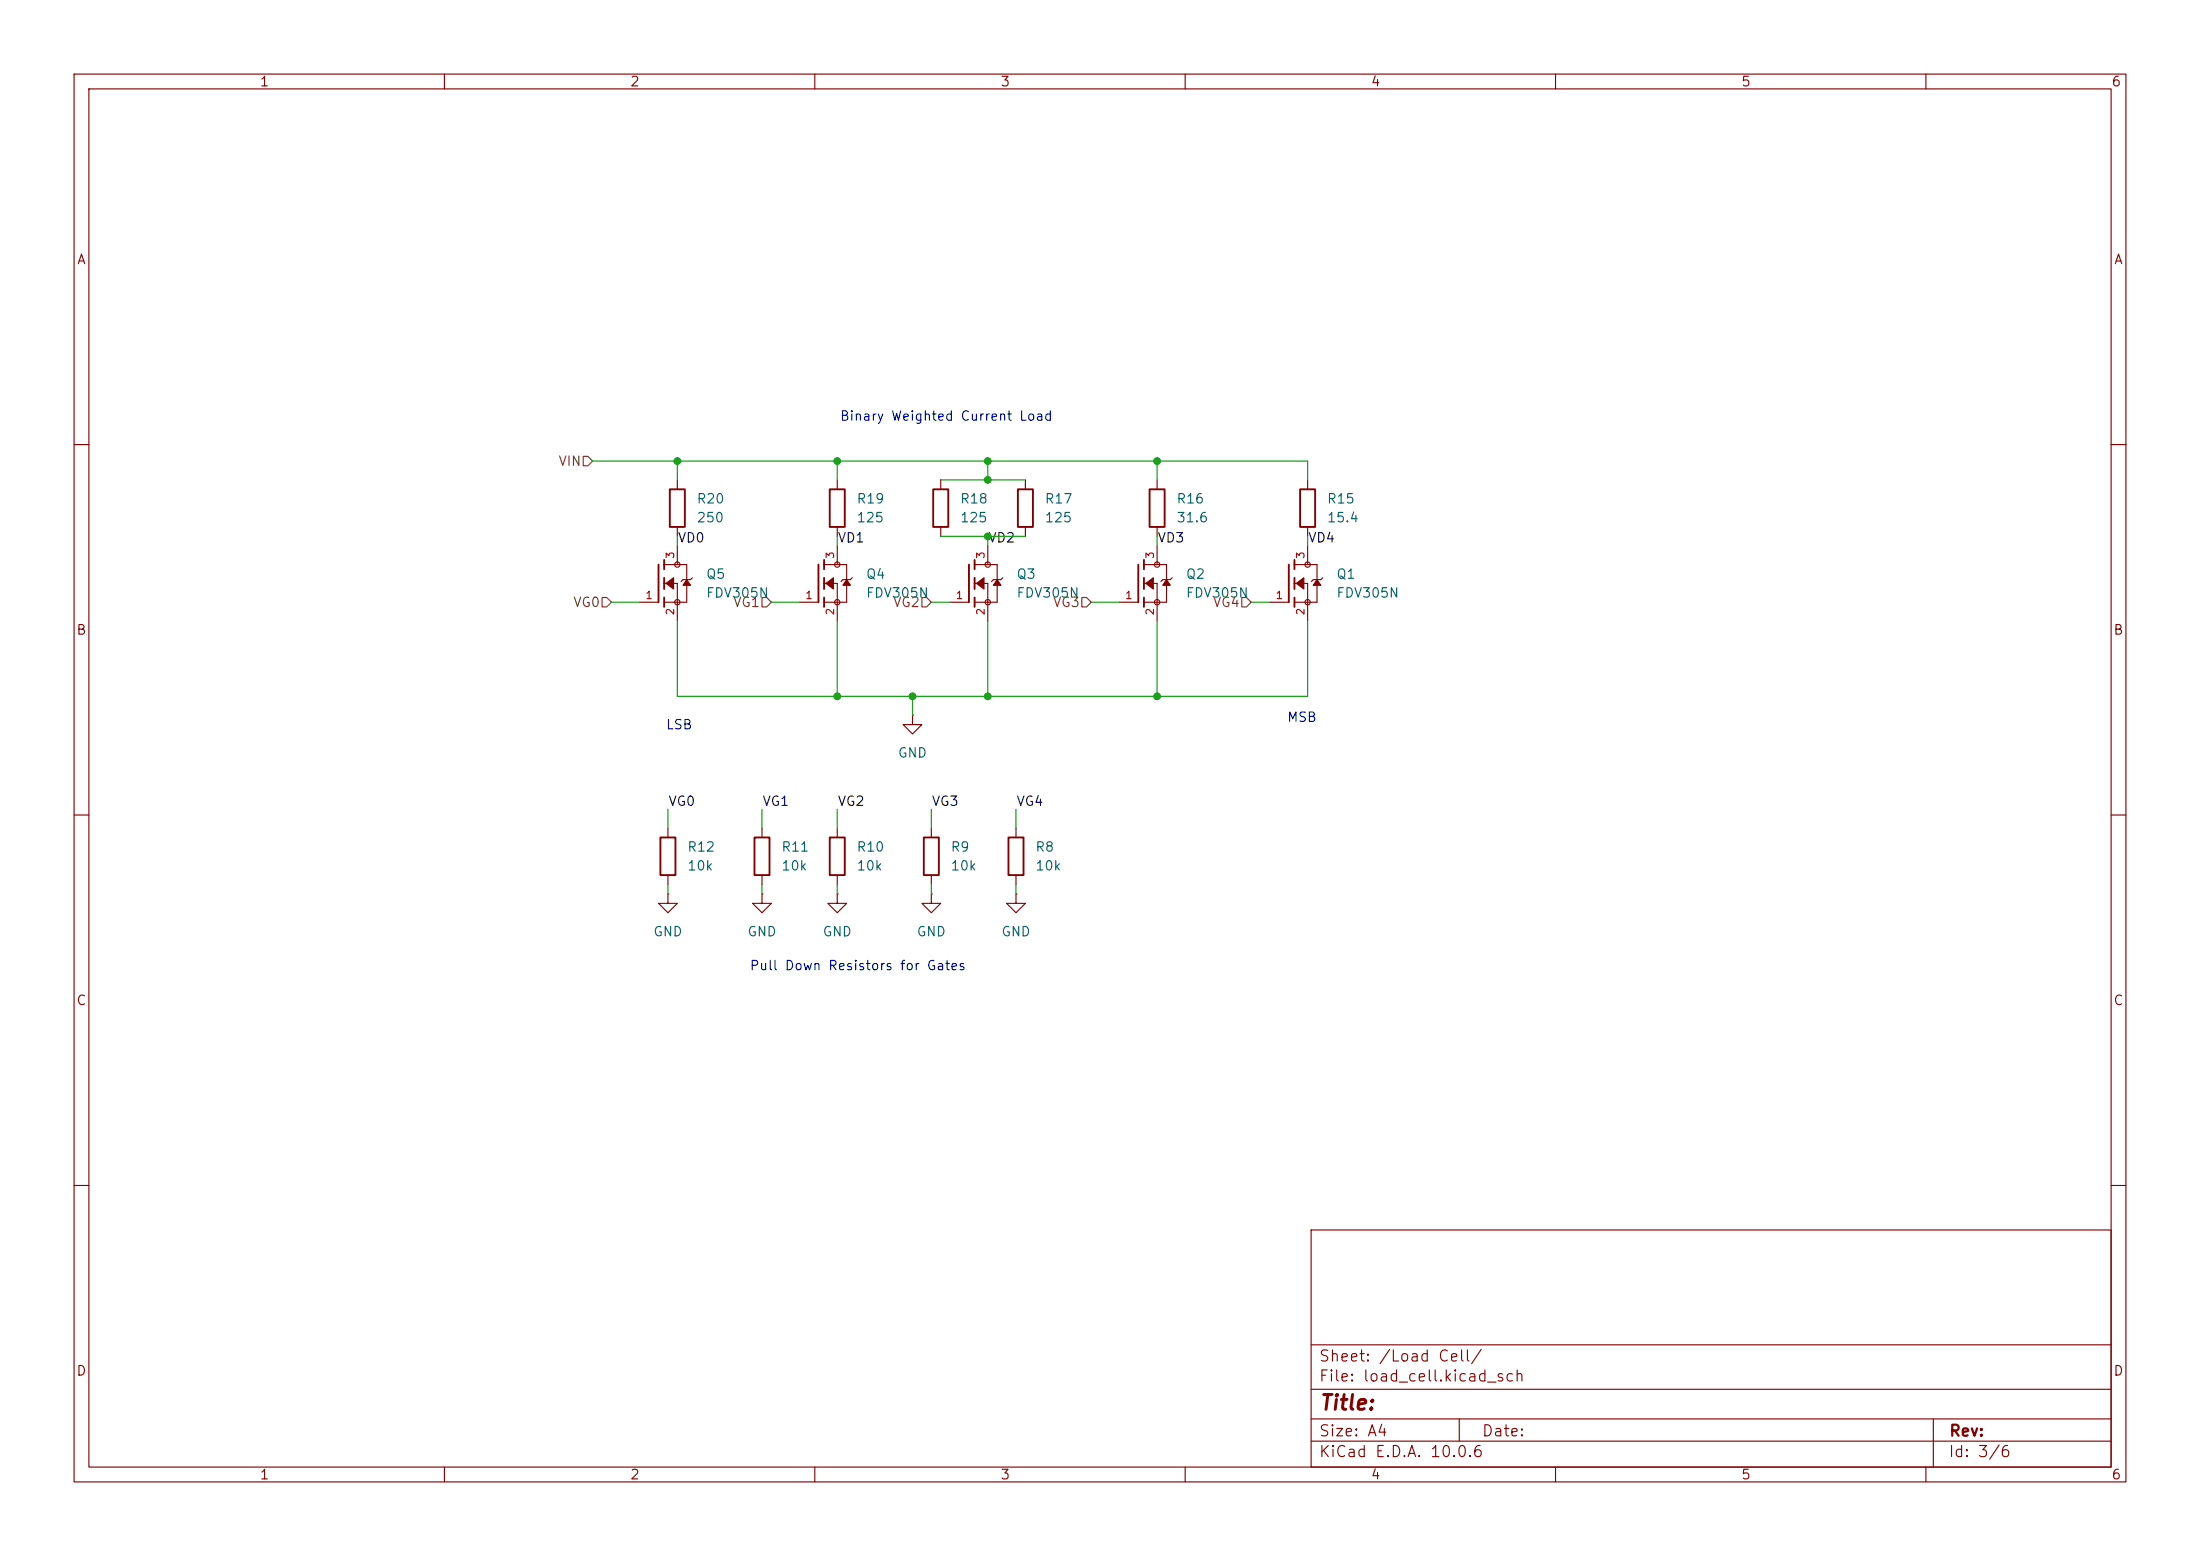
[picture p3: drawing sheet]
<svg xmlns="http://www.w3.org/2000/svg" width="297mm" height="210mm" viewBox="0 0 297 210" stroke-linecap="round" stroke-linejoin="round" font-family="sans-serif">
<g fill="none" stroke="#840000" stroke-width=".15">
<path d="M10 10h277v190h-277zM12 12h273v186h-273zM60 10v2M110 10v2M160 10v2M210 10v2M260 10v2M10 60h2M89.7 78.7h1.7v5.1M89.7 76.2h3v5.1h-3M91.4 64.8v1.2M91.4 71.1v1.3"/>
<path d="M91.4 73.7v2.5M93.5 78l-.3 .2h-1l-.3 .3M111.3 76.2h3v5.1h-3M111.3 78.7h1.7v5.1M113 64.8v1.2M113 71.1v1.3M113 73.7v2.5M115.1 78l-.3 .2h-1l-.3 .3M127 64.8v1.2M127 71.1v1.3M131.6 76.2h3v5.1h-3M131.6 78.7h1.7v5.1"/>
<path d="M133.3 73.7v2.5M135.4 78l-.3 .2h-1l-.2 .3M138.4 64.8v1.2M138.4 71.1v1.3M154.4 76.2h3.1v5.1h-3.1M154.4 78.7h1.8v5.1M156.2 64.8v1.2M156.2 71.1v1.3M156.2 73.7v2.5M158.2 78l-.2 .2h-1l-.3 .3M174.8 76.2h3v5.1h-3M174.8 78.7h1.7v5.1"/>
<path d="M176.5 64.8v1.2M176.5 71.1v1.3M176.5 73.7v2.5M178.6 78l-.3 .2h-1l-.3 .3M285 60h2M86.4 81.3h2.5M107.9 81.3h2.6M123.2 96.5v1.3h1.3l-1.3 1.3-1.3-1.3h1.3M123.2 96.5h.1M128.3 81.3h2.5M151.1 81.3h2.6M171.4 81.3h2.6"/>
<path d="M10 110h2M90.2 111.8v1.2M90.2 118.1v1.3M102.9 111.8v1.2M102.9 118.1v1.3M113 111.8v1.2M113 118.1v1.3M125.7 111.8v1.2M125.7 118.1v1.3M137.2 111.8v1.2M137.2 118.1v1.3M285 110h2"/>
<path d="M90.2 120.7v1.2h1.2l-1.2 1.3-1.3-1.3h1.3M90.2 120.7h.1M102.9 120.7v1.2h1.2l-1.2 1.3-1.3-1.3h1.3M102.9 120.7h.1M113 120.7v1.2h1.3l-1.3 1.3-1.2-1.3h1.2M113 120.7h.1M125.7 120.7v1.2h1.3l-1.3 1.3-1.2-1.3h1.2M125.7 120.7h.1M137.2 120.7v1.2h1.2l-1.2 1.3-1.3-1.3h1.3M137.2 120.7h.1M10 160h2M177 166h108v32h-108z"/>
<path d="M285 160h2M60 198v2M110 198v2M160 198v2M177 194.5h108M177 191.5h108M177 187.5h108M177 181.5h108M197 191.5v3M210 198v2M260 198v2M261 191.5v6.5"/>
<circle cx="91.4" cy="76.2" r=".36"/>
<circle cx="113" cy="76.2" r=".36"/>
<circle cx="133.3" cy="76.2" r=".36"/>
<circle cx="156.2" cy="76.2" r=".36"/>
<circle cx="176.5" cy="76.2" r=".36"/>
<circle cx="91.4" cy="81.3" r=".36"/>
<circle cx="113" cy="81.3" r=".36"/>
<circle cx="133.3" cy="81.3" r=".36"/>
<circle cx="156.2" cy="81.3" r=".36"/>
<circle cx="176.5" cy="81.3" r=".36"/>
</g>
<g fill="none" stroke="#840000" stroke-width=".25">
<path d="M88.9 76.2v5.1M89.7 75.6v1.2M89.7 78v1.5M90.4 66h2.1v5.1h-2.1zM110.5 76.2v5.1M111.3 75.6v1.2M111.3 78v1.5M112 66h2v5.1h-2zM126 66h2v5.1h-2zM130.8 76.2v5.1M131.6 75.6v1.2M131.6 78v1.5"/>
<path d="M137.4 66h2v5.1h-2zM153.7 76.2v5.1M154.4 75.6v1.2M154.4 78v1.5M155.2 66h2v5.1h-2zM174 76.2v5.1M174.8 75.6v1.2M174.8 78v1.5M175.5 66h2v5.1h-2zM89.7 80.6v1.3M111.3 80.6v1.3M131.6 80.6v1.3"/>
<path d="M154.4 80.6v1.3M174.8 80.6v1.3M89.2 113h2v5.1h-2zM101.9 113h2v5.1h-2zM112 113h2v5.1h-2zM124.7 113h2v5.1h-2zM136.1 113h2.1v5.1h-2.1z"/>
</g>
<g fill="#840000" stroke="#840000" stroke-width=".15">
<path d="M89.9 78.7l1-.7v1.5z"/>
<path d="M92.7 78.2l.5 .8h-1z"/>
<path d="M111.5 78.7l1-.7v1.5z"/>
<path d="M114.3 78.2l.5 .8h-1z"/>
<path d="M131.8 78.7l1-.7v1.5z"/>
<path d="M134.6 78.2l.5 .8h-1z"/>
<path d="M175 78.7l1-.7v1.5z"/>
<path d="M177.8 78.2l.5 .8h-1z"/>
<path d="M154.7 78.7l1-.7v1.5z"/>
<path d="M157.5 78.2l.5 .8h-1z"/>
</g>
<path d="M78.7 61.6h.7l.6 .6-.6 .7h-.7zM81.3 80.6h.6l.6 .7-.6 .6h-.6zM102.9 80.6h.6l.6 .7-.6 .6h-.6zM124.5 80.6h.6l.6 .7-.6 .6h-.6zM146 80.6h.7l.6 .7-.6 .6h-.7zM167.6 80.6h.7l.6 .7-.6 .6h-.7z" fill="none" stroke="#725600" stroke-width=".15"/>
<g fill="none" stroke="#009600" stroke-width=".15">
<path d="M80 62.2h96.5v2.6M91.4 62.2v2.6M91.4 72.4v1.3M113 62.2v2.6M113 72.4v1.3M127 64.8h11.4M127 72.4h11.4M133.3 62.2v2.6M133.3 72.4v1.3M156.2 62.2v2.6M156.2 72.4v1.3M176.5 72.4v1.3"/>
<path d="M82.5 81.3h3.9M91.4 83.8v10.2h85.1v-10.2M104.1 81.3h3.8M113 83.8v10.2M123.2 94v2.5M125.7 81.3h2.6M133.3 83.8v10.2M147.3 81.3h3.8M156.2 83.8v10.2M168.9 81.3h2.5M90.2 109.2v2.6M90.2 119.4v1.3"/>
<path d="M102.9 109.2v2.6M102.9 119.4v1.3M113 109.2v2.6M113 119.4v1.3M125.7 109.2v2.6M125.7 119.4v1.3M137.2 109.2v2.6M137.2 119.4v1.3"/>
</g>
<g fill="#009600" stroke="#009600" stroke-width=".14">
<circle cx="113" cy="62.2" r=".46"/>
<circle cx="133.3" cy="94" r=".46"/>
<circle cx="133.3" cy="72.4" r=".46"/>
<circle cx="133.3" cy="64.8" r=".46"/>
<circle cx="91.4" cy="62.2" r=".46"/>
<circle cx="156.2" cy="94" r=".46"/>
<circle cx="123.2" cy="94" r=".46"/>
<circle cx="113" cy="94" r=".46"/>
<circle cx="156.2" cy="62.2" r=".46"/>
<circle cx="133.3" cy="62.2" r=".46"/>
</g>
<text font-size="2" fill="#840000" x="178" y="190.8">Title:</text>
<g font-size="1.5" fill="#840000">
<text x="178" y="184.1">Sheet: /Load Cell/</text>
<text x="178" y="186.8">File: load_cell.kicad_sch</text>
<text x="178" y="197">KiCad E.D.A. 10.0.6</text>
<text x="178" y="194.2">Size: A4</text>
<text x="200" y="194.2">Date:</text>
<text x="263" y="197">Id: 3/6</text>
<text x="263" y="194.2">Rev:</text>
</g>
<g font-size="1.3" fill="#840000">
<text x="35" y="12">1</text>
<text x="85" y="12">2</text>
<text x="135" y="12">3</text>
<text x="185" y="12">4</text>
<text x="235" y="12">5</text>
<text x="285" y="12">6</text>
<text x="10.3" y="36">A</text>
<text x="285.3" y="36">A</text>
<text x="10.2" y="86">B</text>
<text x="285.2" y="86">B</text>
<text x="10.2" y="136">C</text>
<text x="285.2" y="136">C</text>
<text x="10.2" y="186">D</text>
<text x="285.2" y="186">D</text>
<text x="35" y="200">1</text>
<text x="85" y="200">2</text>
<text x="135" y="200">3</text>
<text x="185" y="200">4</text>
<text x="235" y="200">5</text>
<text x="285" y="200">6</text>
</g>
<g font-size="1.3" fill="#0000c2">
<text x="113.3" y="57.1">Binary Weighted Current Load</text>
<text x="89.8" y="98.8">LSB</text>
<text x="173.7" y="97.7">MSB</text>
<text x="101.1" y="131.3">Pull Down Resistors for Gates</text>
</g>
<g font-size="1.3" fill="#725600">
<text x="75.3" y="63.2">VIN</text>
<text x="77.3" y="82.2">VG0</text>
<text x="98.9" y="82.2">VG1</text>
<text x="120.5" y="82.2">VG2</text>
<text x="142.1" y="82.2">VG3</text>
<text x="163.7" y="82.2">VG4</text>
</g>
<g font-size="1.3" fill="#006464">
<text x="94" y="68.3">R20</text>
<text x="94" y="70.8">250</text>
<text x="115.6" y="68.3">R19</text>
<text x="115.6" y="70.8">125</text>
<text x="129.5" y="68.3">R18</text>
<text x="129.5" y="70.8">125</text>
<text x="141" y="68.3">R17</text>
<text x="141" y="70.8">125</text>
<text x="158.7" y="68.3">R16</text>
<text x="158.7" y="70.8">31.6</text>
<text x="179.1" y="68.3">R15</text>
<text x="179.1" y="70.8">15.4</text>
<text x="95.2" y="78.4">Q5</text>
<text x="95.2" y="81">FDV305N</text>
<text x="116.8" y="78.4">Q4</text>
<text x="116.8" y="81">FDV305N</text>
<text x="137.1" y="78.4">Q3</text>
<text x="137.1" y="81">FDV305N</text>
<text x="160" y="78.4">Q2</text>
<text x="160" y="81">FDV305N</text>
<text x="180.3" y="78.4">Q1</text>
<text x="180.3" y="81">FDV305N</text>
<text x="121.1" y="102.6">GND</text>
<text x="92.7" y="115.3">R12</text>
<text x="92.7" y="117.8">10k</text>
<text x="105.4" y="115.3">R11</text>
<text x="105.4" y="117.8">10k</text>
<text x="115.6" y="115.3">R10</text>
<text x="115.6" y="117.8">10k</text>
<text x="128.3" y="115.3">R9</text>
<text x="128.3" y="117.8">10k</text>
<text x="139.7" y="115.3">R8</text>
<text x="139.7" y="117.8">10k</text>
<text x="88.1" y="126.7">GND</text>
<text x="100.8" y="126.7">GND</text>
<text x="111" y="126.7">GND</text>
<text x="123.7" y="126.7">GND</text>
<text x="135.1" y="126.7">GND</text>
</g>
<g font-size="1.3" fill="#0f0f0f">
<text x="91.4" y="73.5">VD0</text>
<text x="113" y="73.5">VD1</text>
<text x="133.3" y="73.5">VD2</text>
<text x="156.2" y="73.5">VD3</text>
<text x="176.5" y="73.5">VD4</text>
<text x="90.1" y="109.1">VG0</text>
<text x="102.8" y="109.1">VG1</text>
<text x="113" y="109.1">VG2</text>
<text x="125.7" y="109.1">VG3</text>
<text x="137.1" y="109.1">VG4</text>
</g>
<g font-size="1" fill="#a90000">
<text x="91.3" y="75.5" transform="rotate(-90 91.3 75.5)">3</text>
<text x="112.8" y="75.5" transform="rotate(-90 112.8 75.5)">3</text>
<text x="133.2" y="75.5" transform="rotate(-90 133.2 75.5)">3</text>
<text x="156" y="75.5" transform="rotate(-90 156 75.5)">3</text>
<text x="176.3" y="75.5" transform="rotate(-90 176.3 75.5)">3</text>
<text x="87" y="81.1">1</text>
<text x="91.3" y="83.1" transform="rotate(-90 91.3 83.1)">2</text>
<text x="108.6" y="81.1">1</text>
<text x="112.8" y="83.1" transform="rotate(-90 112.8 83.1)">2</text>
<text x="129" y="81.1">1</text>
<text x="133.2" y="83.1" transform="rotate(-90 133.2 83.1)">2</text>
<text x="151.8" y="81.1">1</text>
<text x="156" y="83.1" transform="rotate(-90 156 83.1)">2</text>
<text x="172.1" y="81.1">1</text>
<text x="176.3" y="83.1" transform="rotate(-90 176.3 83.1)">2</text>
</g>
</svg>
